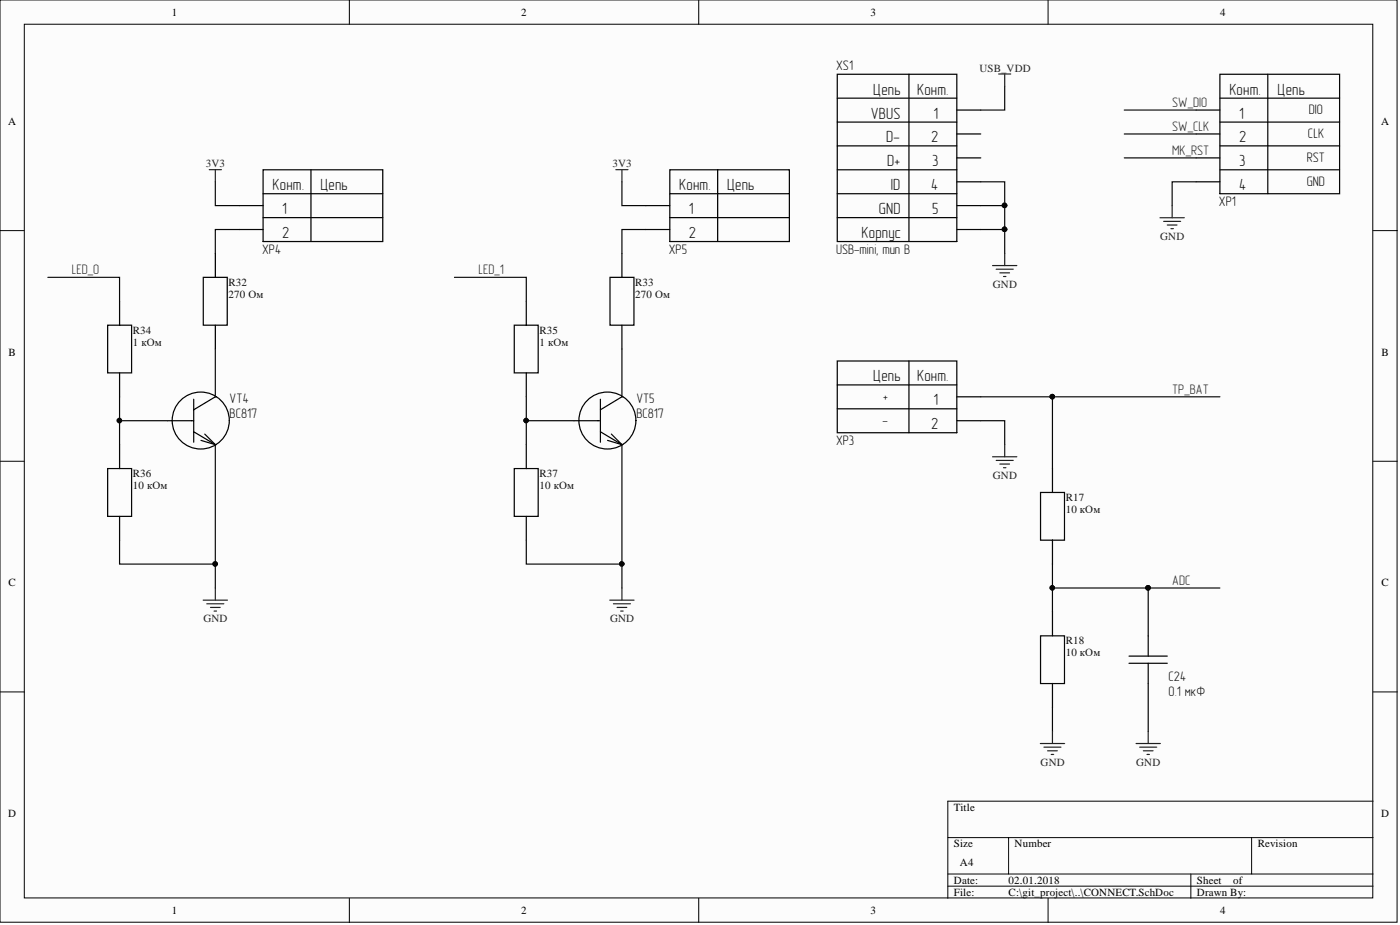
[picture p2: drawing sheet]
<svg xmlns="http://www.w3.org/2000/svg" width="292mm" height="193mm" viewBox="0 0 292 193" stroke-linecap="round" stroke-linejoin="round" font-family="sans-serif">
<g fill="#fcfcfc" stroke="#000" stroke-width=".21">
<path d="M0 0h291.5v192.4h-291.5z"/>
<path d="M5.1 5.1h281.3v182.2h-281.3z"/>
</g>
<g fill="none" stroke="#000" stroke-width=".21">
<path d="M72.9 0v5.1M145.8 0v5.1M218.7 0v5.1M0 48.1h5.1M286.5 48.1h5.1M0 96.2h5.1M286.5 96.2h5.1M0 144.3h5.1M286.5 144.3h5.1M197.8 174.7h88.7M210.4 174.7v7.6M261.1 174.7v7.6"/>
<path d="M286.5 167.1h-88.7v20.3M72.9 187.4v5.1M145.8 187.4v5.1M197.8 182.3h88.7M197.8 184.9h88.7M218.7 187.4v5.1M248.5 182.3v5.1"/>
</g>
<g fill="none" stroke="#000" stroke-width=".25">
<path d="M174.7 15.5h24.9v34.9h-24.9zM189.6 15.5v34.9M254.5 15.5h25v24.9h-25zM264.5 15.5v24.9M54.9 35.4h25v15h-25zM64.9 35.4v15M139.7 35.4h25v15h-25zM149.7 35.4v15M174.7 20.5h24.9M174.7 25.5h24.9M174.7 30.4h24.9M174.7 35.4h24.9"/>
<path d="M199.6 23h5M199.6 27.9h5M199.6 32.9h5M199.6 37.9h5M249.6 23h4.9M249.6 27.9h4.9M249.6 32.9h4.9M249.6 37.9h4.9M254.5 20.5h25M254.5 25.5h25M254.5 30.4h25M254.5 35.4h25"/>
<path d="M42.4 57.9h5v9.9h-5zM44.9 52.9v5M49.9 42.9h5M49.9 47.9h5M54.9 40.4h25M54.9 45.4h25M127.3 57.9h5v9.9h-5zM129.8 52.9v5M134.8 42.9h4.9M134.8 47.9h4.9M139.7 40.4h25M139.7 45.4h25"/>
<path d="M174.7 40.4h24.9M174.7 45.4h24.9M199.6 42.9h5M199.6 47.9h5M22.5 67.8h5v10h-5zM24.9 62.8v5M24.9 77.8v5M44.9 67.8v5M107.3 67.8h5v10h-5zM109.8 62.8v5M109.8 77.8v5M129.8 67.8v5"/>
<path d="M174.7 75.3h24.9v15h-24.9zM189.6 75.3v15M22.5 97.7h5v10h-5zM24.9 92.8v4.9M34.9 87.8h5.5M40.4 83.3v9M40.4 90.1l4.5 2.7M41.9 91.9l3 .9M42.7 90.6l2.2 2.2M44.9 82.8h.1M44.9 92.8h.1M44.9 82.8l-4.5 2.7"/>
<path d="M107.3 97.7h5v10h-5zM109.8 92.8v4.9M119.8 87.8h5.5M125.3 83.3v9M125.3 90.1l4.5 2.7M126.8 91.9l3 .9M127.6 90.6l2.2 2.2M129.8 82.8h.1M129.8 92.8h.1M129.8 82.8l-4.5 2.7M174.7 80.3h24.9M174.7 85.3h24.9"/>
<path d="M199.6 82.8h5M199.6 87.8h5M219.6 97.7v5M24.9 107.7v5M109.8 107.7v5M217.1 102.7h5v10h-5zM219.6 112.7v5M217.1 132.6h5v10h-5zM219.6 127.7v4.9M235.6 138.4h7.9M235.6 136.9h7.9M239.6 132.6v4.3"/>
<path d="M239.6 138.4v4.2M219.6 142.6v5"/>
<circle cx="41.9" cy="87.7" r="5.9"/>
<circle cx="126.7" cy="87.7" r="5.9"/>
</g>
<g fill="none" stroke="#262626" stroke-width=".25">
<path d="M208.4 15.4h2.5M209.6 15.4v2.6M43.7 35.4h2.5M44.9 35.4v2.5M128.5 35.4h2.5M129.8 35.4v2.5M207.1 55.4h5.1M207.8 56.2h3.6M208.6 56.9h2M209.4 57.7h.5M209.6 52.9v2.5M242 45.4h5.1"/>
<path d="M242.8 46.2h3.5M243.5 46.9h2.1M244.3 47.7h.5M244.6 42.9v2.5M207.1 95.3h5.1M207.8 96.1h3.6M208.6 96.8h2M209.4 97.6h.5M209.6 92.8v2.5M42.4 125.2h5.1M43.2 126h3.5M43.9 126.7h2"/>
<path d="M44.7 127.5h.5M44.9 122.7v2.5M127.2 125.2h5.1M128 126h3.5M128.7 126.7h2.1M129.5 127.5h.5M129.8 122.7v2.5M217.1 155.1h5M217.8 155.9h3.6M218.6 156.6h2M219.3 157.4h.5M219.6 152.6v2.5"/>
<path d="M237 155.1h5.1M237.8 155.9h3.5M238.6 156.6h2M239.3 157.4h.5M239.6 152.6v2.5"/>
</g>
<g fill="none" stroke="#0e0e0e" stroke-width=".25">
<path d="M209.6 18v5h-5M44.9 37.9v5h5M129.8 37.9v5h5M204.6 37.9h5v5M234.6 23h15M234.6 27.9h15M234.6 32.9h15M249.6 37.9h-5v5M10 57.9h14.9v4.9M49.9 47.9h-5v5M94.8 57.9h15v4.9M134.8 47.9h-5v5"/>
<path d="M204.6 42.9h5M204.6 47.9h5M209.6 42.9v10M44.9 72.8v10M129.8 72.8v10M24.9 82.8v5h10M24.9 87.8v5M44.9 92.8v29.9M109.8 82.8v5h10M109.8 87.8v5M129.8 92.8v29.9M204.6 87.8h5v5"/>
<path d="M204.6 82.8h49.9M219.6 82.8v14.9M24.9 112.7v5h20M109.8 112.7v5h20M219.6 117.7v10M219.6 122.7h34.9M239.6 122.7v9.9M219.6 147.6v5M239.6 142.6v10"/>
</g>
<g fill="#0e0e0e" stroke="#0e0e0e" stroke-width=".21">
<circle cx="209.6" cy="47.8" r=".47"/>
<circle cx="239.5" cy="122.6" r=".47"/>
<circle cx="219.5" cy="82.7" r=".47"/>
<circle cx="219.5" cy="122.6" r=".47"/>
<circle cx="209.6" cy="42.9" r=".47"/>
<circle cx="44.9" cy="117.6" r=".47"/>
<circle cx="24.9" cy="87.7" r=".47"/>
<circle cx="129.7" cy="117.6" r=".47"/>
<circle cx="109.8" cy="87.7" r=".47"/>
</g>
<g font-size="3.4" fill="#0e0e0e">
<text x="182.2" y="19.7">Цепь</text>
<text x="191.3" y="19.7">Конт.</text>
<text x="256.5" y="19.7">Конт.</text>
<text x="266.6" y="19.7">Цепь</text>
<text x="181.7" y="24.7">VBUS</text>
<text x="184.9" y="29.7">D-</text>
<text x="194.3" y="29.7">2</text>
<text x="194.8" y="24.7">1</text>
<text x="258.5" y="24.7">1</text>
<text x="258.5" y="29.7">2</text>
<text x="185.1" y="34.7">D+</text>
<text x="194.5" y="34.7">3</text>
<text x="258.5" y="34.7">3</text>
<text x="56.9" y="39.7">Конт.</text>
<text x="66.8" y="39.7">Цепь</text>
<text x="141.7" y="39.7">Конт.</text>
<text x="151.7" y="39.7">Цепь</text>
<text x="185.8" y="39.7">ID</text>
<text x="194.3" y="39.7">4</text>
<text x="258.5" y="39.7">4</text>
<text x="58.9" y="44.6">1</text>
<text x="143.8" y="44.6">1</text>
<text x="183.4" y="44.6">GND</text>
<text x="194.5" y="44.6">5</text>
<text x="58.9" y="49.6">2</text>
<text x="143.8" y="49.6">2</text>
<text x="179.8" y="49.6">Корпус</text>
<text x="182.2" y="79.5">Цепь</text>
<text x="191.3" y="79.5">Конт.</text>
<text x="194.3" y="89.6">2</text>
<text x="194.8" y="84.6">1</text>
</g>
<g font-size="2.9" fill="#0e0e0e">
<text x="174.4" y="14.6">XS1</text>
<text x="273.1" y="23.9">DIO</text>
<text x="272.9" y="28.9">CLK</text>
<text x="272.6" y="33.8">RST</text>
<text x="272.6" y="38.8">GND</text>
<text x="254.3" y="43">XP1</text>
<text x="54.7" y="53">XP4</text>
<text x="139.5" y="53">XP5</text>
<text x="174.4" y="53">USB-mini, тип B</text>
<text x="184.2" y="83.6">+</text>
<text x="47.9" y="84.2">VT4</text>
<text x="47.9" y="87.2">BC817</text>
<text x="132.8" y="84.2">VT5</text>
<text x="132.8" y="87.2">BC817</text>
<text x="184.2" y="88.6">-</text>
<text x="174.4" y="92.9">XP3</text>
<text x="243.8" y="142.1">C24</text>
<text x="243.8" y="145.1">0.1 мкФ</text>
</g>
<g font-size="2.9" fill="#262626">
<text x="244.6" y="22.4">SW_DIO</text>
<text x="244.6" y="27.3">SW_CLK</text>
<text x="244.6" y="32.3">MK_RST</text>
<text x="15" y="57.2">LED_0</text>
<text x="99.8" y="57.2">LED_1</text>
<text x="244.6" y="82.1">TP_BAT</text>
<text x="244.6" y="122.1">ADC</text>
</g>
<g font-size="2.3">
<text x="35.8" y="3.3">1</text>
<text x="108.8" y="3.3">2</text>
<text x="181.6" y="3.3">3</text>
<text x="254.5" y="3.3">4</text>
<text x="1.7" y="26.1">A</text>
<text x="288.2" y="26.1">A</text>
<text x="1.8" y="74.2">B</text>
<text x="288.3" y="74.2">B</text>
<text x="1.8" y="122.3">C</text>
<text x="288.3" y="122.3">C</text>
<text x="1.7" y="170.4">D</text>
<text x="199" y="169.2">Title</text>
<text x="288.2" y="170.4">D</text>
<text x="199" y="176.8">Size</text>
<text x="211.7" y="176.8">Number</text>
<text x="262.4" y="176.8">Revision</text>
<text x="199" y="184.4">Date:</text>
<text x="200.3" y="180.6">A4</text>
<text x="210.4" y="184.4">02.01.2018</text>
<text x="249.7" y="184.4">Sheet</text>
<text x="257.3" y="184.4">of</text>
<text x="35.8" y="190.7">1</text>
<text x="108.8" y="190.7">2</text>
<text x="181.6" y="190.7">3</text>
<text x="199" y="186.9">File:</text>
<text x="210.4" y="186.9">C:\git_project\..\CONNECT.SchDoc</text>
<text x="249.7" y="186.9">Drawn By:</text>
<text x="254.5" y="190.7">4</text>
</g>
<g font-size="2.3" fill="#262626">
<text x="204.3" y="14.9">USB_VDD</text>
<text x="42.9" y="34.9">3V3</text>
<text x="127.8" y="34.9">3V3</text>
<text x="242" y="50">GND</text>
<text x="207.1" y="60">GND</text>
<text x="207.1" y="99.9">GND</text>
<text x="42.4" y="129.7">GND</text>
<text x="127.3" y="129.7">GND</text>
<text x="217.1" y="159.7">GND</text>
<text x="237.1" y="159.7">GND</text>
</g>
<g font-size="2.3" fill="#0e0e0e">
<text x="47.7" y="59.7">R32</text>
<text x="132.5" y="59.7">R33</text>
<text x="47.7" y="62.2">270 Ом</text>
<text x="132.5" y="62.2">270 Ом</text>
<text x="27.7" y="69.6">R34</text>
<text x="112.6" y="69.6">R35</text>
<text x="27.7" y="72.2">1 кОм</text>
<text x="112.6" y="72.2">1 кОм</text>
<text x="27.7" y="99.5">R36</text>
<text x="112.6" y="99.5">R37</text>
<text x="27.7" y="102.1">10 кОм</text>
<text x="112.6" y="102.1">10 кОм</text>
<text x="222.4" y="104.5">R17</text>
<text x="222.4" y="107">10 кОм</text>
<text x="222.4" y="134.4">R18</text>
<text x="222.4" y="136.9">10 кОм</text>
</g>
</svg>
